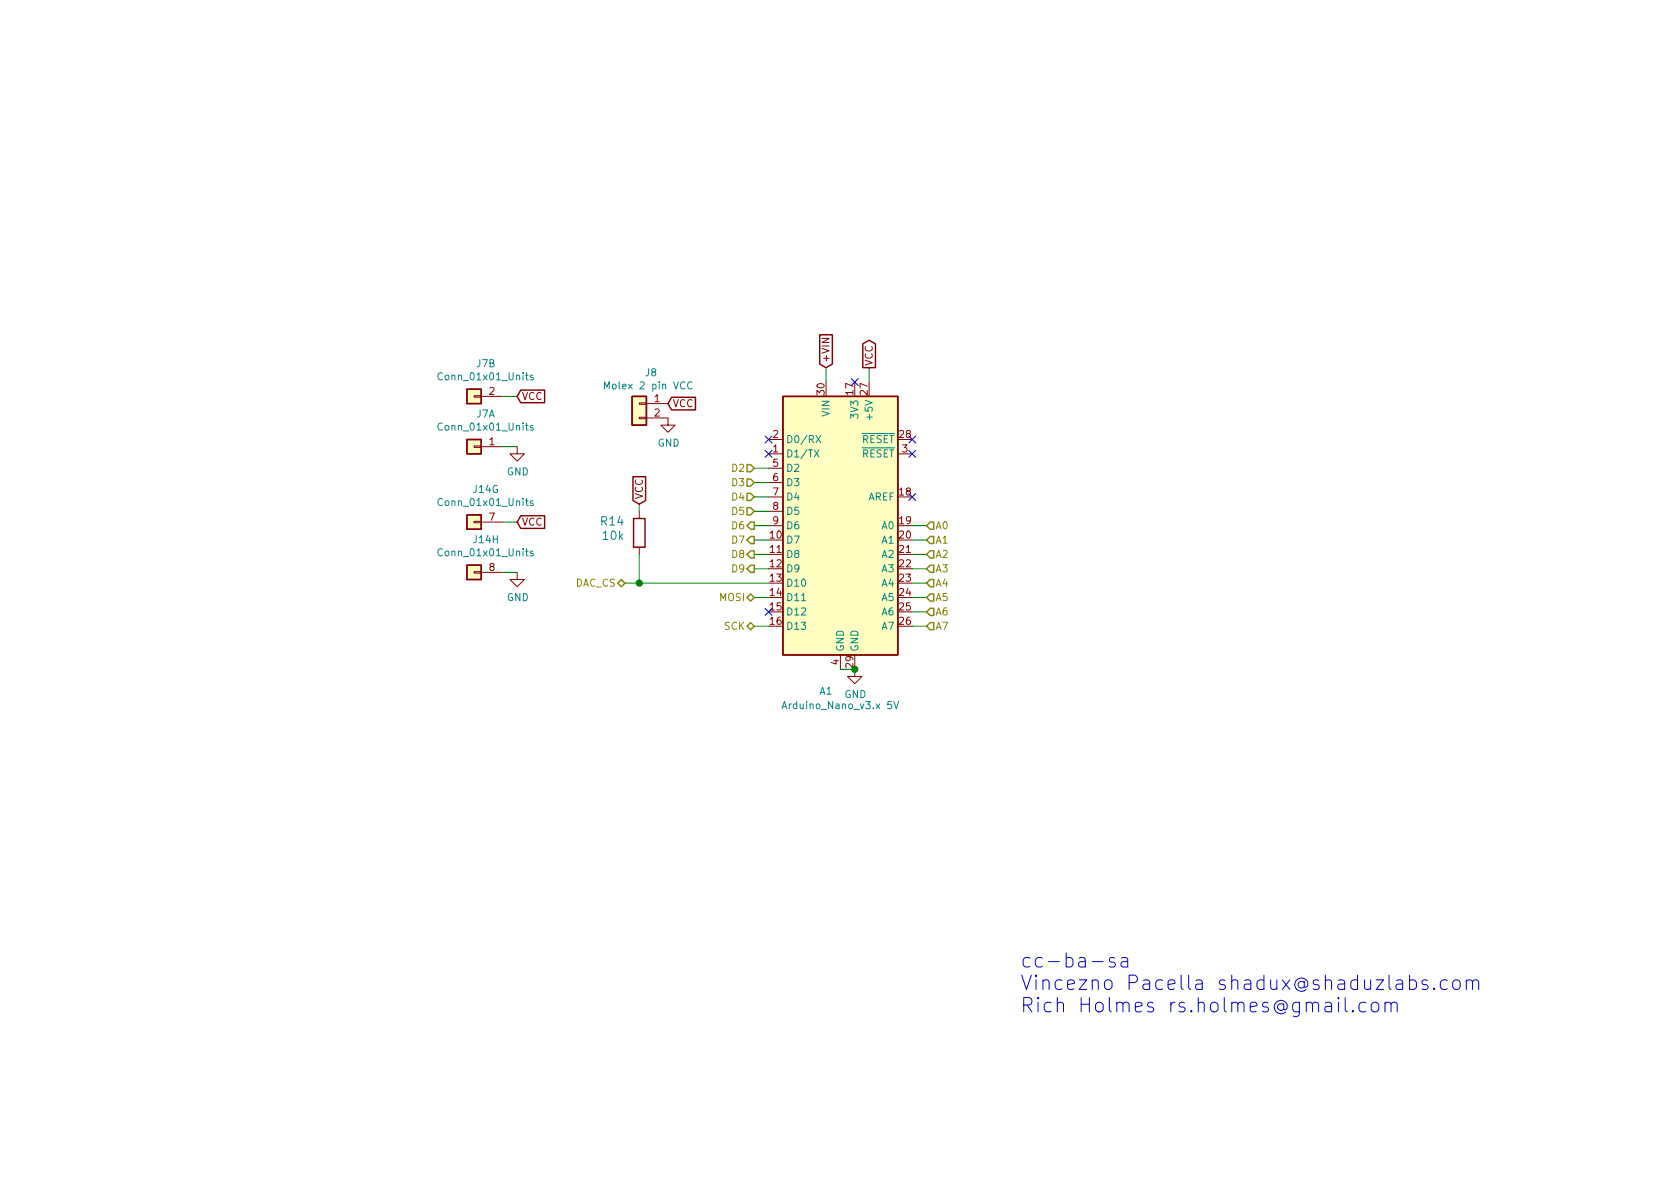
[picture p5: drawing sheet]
EESchema Schematic File Version 4
EELAYER 30 0
EELAYER END
$Descr A4 11693 8268
encoding utf-8
Sheet 5 16
Title ""
Date ""
Rev ""
Comp ""
Comment1 ""
Comment2 ""
Comment3 ""
Comment4 ""
$EndDescr
Wire Wire Line
	5350 4050 4450 4050
$Comp
L Device:R R?
U 1 1
P 4450 3700
AR Path="/5E89358E" Ref="R?"  Part="1" 
AR Path="/5E7977E1/5E89358E" Ref="R?"  Part="1" 
AR Path="/5E7957F4/5E89358E" Ref="R?"  Part="1" 
AR Path="/5E8923A6/5E89358E" Ref="R14"  Part="1" 
F 0 "R14" H 4550 3750 59  0000 L BNN
F 1 "10k" H 4550 3650 59  0000 L BNN
F 2 "ao_tht:R_Axial_DIN0207_L6.3mm_D2.5mm_P7.62mm_Horizontal" H 4450 3700 50  0001 C CNN
F 3 "" H 4450 3700 50  0001 C CNN
	1    4450 3700
	-1   0    0    -1  
$EndComp
Text GLabel 4450 3500 1    50   Input ~ 0
VCC
Wire Wire Line
	5250 3250 5350 3250
Wire Wire Line
	5250 3350 5350 3350
Wire Wire Line
	5250 3450 5350 3450
Wire Wire Line
	5250 3550 5350 3550
Wire Wire Line
	5250 3650 5350 3650
Wire Wire Line
	5250 3750 5350 3750
Wire Wire Line
	6350 3750 6450 3750
Wire Wire Line
	6350 3650 6450 3650
Wire Wire Line
	6350 3950 6450 3950
Wire Wire Line
	6350 3850 6450 3850
Wire Wire Line
	6350 4150 6450 4150
Wire Wire Line
	6350 4050 6450 4050
Text GLabel 6050 2550 1    50   Output ~ 0
VCC
Text GLabel 5750 2550 1    50   Input ~ 0
+VIN
Wire Wire Line
	5750 2550 5750 2650
Wire Wire Line
	6050 2550 6050 2650
$Comp
L power:GND #PWR?
U 1 1
P 5950 4650
AR Path="/5E7957F4/5E8935B0" Ref="#PWR?"  Part="1" 
AR Path="/5E8935B0" Ref="#PWR?"  Part="1" 
AR Path="/5E8923A6/5E8935B0" Ref="#PWR014"  Part="1" 
F 0 "#PWR014" H 5950 4400 50  0001 C CNN
F 1 "GND" H 5955 4477 50  0000 C CNN
F 2 "" H 5950 4650 50  0001 C CNN
F 3 "" H 5950 4650 50  0001 C CNN
	1    5950 4650
	1    0    0    -1  
$EndComp
Wire Wire Line
	4450 3500 4450 3550
Wire Wire Line
	4450 3850 4450 4050
Wire Wire Line
	5350 4350 5250 4350
Wire Wire Line
	5350 4150 5250 4150
Wire Wire Line
	4450 4050 4350 4050
$Comp
L MCU_Module:Arduino_Nano_v3.x A?
U 1 1
P 5850 3650
AR Path="/5E7957F4/5E8935BE" Ref="A?"  Part="1" 
AR Path="/5E8935BE" Ref="A?"  Part="1" 
AR Path="/5E8923A6/5E8935BE" Ref="A1"  Part="1" 
F 0 "A1" H 5750 2500 50  0000 C CNN
F 1 "Arduino_Nano_v3.x 5V" H 5850 2400 50  0000 C CNN
F 2 "ao_tht:Arduino_Nano" H 5850 3650 50  0001 C CIN
F 3 "http://www.mouser.com/pdfdocs/Gravitech_Arduino_Nano3_0.pdf" H 5850 3650 50  0001 C CNN
	1    5850 3650
	1    0    0    -1  
$EndComp
Connection ~ 4450 4050
NoConn ~ 5350 3150
NoConn ~ 5350 3050
NoConn ~ 6350 3150
NoConn ~ 6350 3050
NoConn ~ 5350 4250
NoConn ~ 5950 2650
Wire Wire Line
	5850 4650 5950 4650
Connection ~ 5950 4650
Text GLabel 4650 2800 2    50   Input ~ 0
VCC
$Comp
L power:GND #PWR?
U 1 1
P 4650 2900
AR Path="/5E7957F4/5E8935D2" Ref="#PWR?"  Part="1" 
AR Path="/5E8935D2" Ref="#PWR?"  Part="1" 
AR Path="/5E8923A6/5E8935D2" Ref="#PWR013"  Part="1" 
F 0 "#PWR013" H 4650 2650 50  0001 C CNN
F 1 "GND" H 4655 2727 50  0000 C CNN
F 2 "" H 4650 2900 50  0001 C CNN
F 3 "" H 4650 2900 50  0001 C CNN
	1    4650 2900
	1    0    0    -1  
$EndComp
$Comp
L Connector_Generic:Conn_01x02 J?
U 1 1
P 4450 2800
AR Path="/5E7957F4/5E8935D8" Ref="J?"  Part="1" 
AR Path="/5E8935D8" Ref="J?"  Part="1" 
AR Path="/5E8923A6/5E8935D8" Ref="J8"  Part="1" 
F 0 "J8" H 4368 3017 50  0000 C CNN
F 1 "Molex 2 pin VCC " H 4368 2926 50  0000 C CNN
F 2 "ao_tht:Molex_KK-254_AE-6410-02A_1x02_P2.54mm_Vertical" H 4450 2800 50  0001 C CNN
F 3 "~" H 4450 2800 50  0001 C CNN
	1    4450 2800
	-1   0    0    -1  
$EndComp
Text HLabel 5250 3250 0    50   Input ~ 0
D2
Text HLabel 5250 3350 0    50   Input ~ 0
D3
Text HLabel 5250 3450 0    50   Input ~ 0
D4
Text HLabel 5250 3550 0    50   Input ~ 0
D5
Text HLabel 5250 3650 0    50   Output ~ 0
D6
Text HLabel 5250 3750 0    50   Output ~ 0
D7
Text HLabel 5250 4150 0    50   BiDi ~ 0
MOSI
Text HLabel 5250 4350 0    50   BiDi ~ 0
SCK
Text HLabel 4350 4050 0    50   BiDi ~ 0
DAC_CS
Text HLabel 6450 3650 2    50   Input ~ 0
A0
Text HLabel 6450 3750 2    50   Input ~ 0
A1
Text HLabel 6450 3850 2    50   Input ~ 0
A2
Text HLabel 6450 3950 2    50   Input ~ 0
A3
Text HLabel 6450 4050 2    50   Input ~ 0
A4
Text HLabel 6450 4150 2    50   Input ~ 0
A5
NoConn ~ 6350 3450
Text Notes 7100 7050 0    100  ~ 0
cc-ba-sa\nVincezno Pacella shadux@shaduzlabs.com\nRich Holmes rs.holmes@gmail.com
Wire Wire Line
	5250 3850 5350 3850
Wire Wire Line
	5250 3950 5350 3950
Text HLabel 5250 3850 0    50   Output ~ 0
D8
Text HLabel 5250 3950 0    50   Output ~ 0
D9
Wire Wire Line
	6350 4350 6450 4350
Wire Wire Line
	6350 4250 6450 4250
Text HLabel 6450 4250 2    50   Input ~ 0
A6
Text HLabel 6450 4350 2    50   Input ~ 0
A7
$Comp
L dac_ino:Conn_01x01_Units J?
U 2 1
P 3300 2750
AR Path="/5E86BFC7/5E8150C7/5EC35EDB" Ref="J?"  Part="1" 
AR Path="/5E86BFC7/5E8670B9/5EC35EDB" Ref="J?"  Part="3" 
AR Path="/5E86BFC7/5E867AC0/5EC35EDB" Ref="J?"  Part="4" 
AR Path="/5E86BFC7/5E845115/5EC35EDB" Ref="J?"  Part="2" 
AR Path="/5E8923A6/5EC35EDB" Ref="J7"  Part="2" 
F 0 "J7" H 3218 2525 50  0000 C CNN
F 1 "Conn_01x01_Units" H 3218 2616 50  0000 C CNN
F 2 "ao_tht:PinHeader_1x08_P2.54mm_Vertical" H 3300 2750 50  0001 C CNN
F 3 "~" H 3300 2750 50  0001 C CNN
	2    3300 2750
	-1   0    0    1   
$EndComp
Wire Wire Line
	3600 2750 3500 2750
$Comp
L dac_ino:Conn_01x01_Units J?
U 1 1
P 3300 3100
AR Path="/5E86BFC7/5E8150C7/5EC3679D" Ref="J?"  Part="1" 
AR Path="/5E86BFC7/5E8670B9/5EC3679D" Ref="J?"  Part="3" 
AR Path="/5E86BFC7/5E867AC0/5EC3679D" Ref="J?"  Part="4" 
AR Path="/5E86BFC7/5E845115/5EC3679D" Ref="J?"  Part="2" 
AR Path="/5E8923A6/5EC3679D" Ref="J7"  Part="1" 
F 0 "J7" H 3218 2875 50  0000 C CNN
F 1 "Conn_01x01_Units" H 3218 2966 50  0000 C CNN
F 2 "ao_tht:PinHeader_1x08_P2.54mm_Vertical" H 3300 3100 50  0001 C CNN
F 3 "~" H 3300 3100 50  0001 C CNN
	1    3300 3100
	-1   0    0    1   
$EndComp
Wire Wire Line
	3600 3100 3500 3100
Text GLabel 3600 2750 2    50   Input ~ 0
VCC
$Comp
L power:GND #PWR?
U 1 1
P 3600 3100
AR Path="/5E7957F4/5EC36D19" Ref="#PWR?"  Part="1" 
AR Path="/5EC36D19" Ref="#PWR?"  Part="1" 
AR Path="/5E8923A6/5EC36D19" Ref="#PWR012"  Part="1" 
F 0 "#PWR012" H 3600 2850 50  0001 C CNN
F 1 "GND" H 3605 2927 50  0000 C CNN
F 2 "" H 3600 3100 50  0001 C CNN
F 3 "" H 3600 3100 50  0001 C CNN
	1    3600 3100
	1    0    0    -1  
$EndComp
$Comp
L dac_ino:Conn_01x01_Units J?
U 7 1
P 3300 3625
AR Path="/5E86BFC7/5E8150C7/5EC4878D" Ref="J?"  Part="1" 
AR Path="/5E86BFC7/5E8670B9/5EC4878D" Ref="J?"  Part="3" 
AR Path="/5E86BFC7/5E867AC0/5EC4878D" Ref="J?"  Part="4" 
AR Path="/5E86BFC7/5E845115/5EC4878D" Ref="J?"  Part="2" 
AR Path="/5E8923A6/5EC4878D" Ref="J14"  Part="7" 
F 0 "J14" H 3218 3400 50  0000 C CNN
F 1 "Conn_01x01_Units" H 3218 3491 50  0000 C CNN
F 2 "ao_tht:PinHeader_1x08_P2.54mm_Vertical" H 3300 3625 50  0001 C CNN
F 3 "~" H 3300 3625 50  0001 C CNN
	7    3300 3625
	-1   0    0    1   
$EndComp
Wire Wire Line
	3600 3625 3500 3625
$Comp
L dac_ino:Conn_01x01_Units J?
U 8 1
P 3300 3975
AR Path="/5E86BFC7/5E8150C7/5EC48794" Ref="J?"  Part="1" 
AR Path="/5E86BFC7/5E8670B9/5EC48794" Ref="J?"  Part="3" 
AR Path="/5E86BFC7/5E867AC0/5EC48794" Ref="J?"  Part="4" 
AR Path="/5E86BFC7/5E845115/5EC48794" Ref="J?"  Part="2" 
AR Path="/5E8923A6/5EC48794" Ref="J14"  Part="8" 
F 0 "J14" H 3218 3750 50  0000 C CNN
F 1 "Conn_01x01_Units" H 3218 3841 50  0000 C CNN
F 2 "ao_tht:PinHeader_1x08_P2.54mm_Vertical" H 3300 3975 50  0001 C CNN
F 3 "~" H 3300 3975 50  0001 C CNN
	8    3300 3975
	-1   0    0    1   
$EndComp
Wire Wire Line
	3600 3975 3500 3975
Text GLabel 3600 3625 2    50   Input ~ 0
VCC
$Comp
L power:GND #PWR?
U 1 1
P 3600 3975
AR Path="/5E7957F4/5EC4879C" Ref="#PWR?"  Part="1" 
AR Path="/5EC4879C" Ref="#PWR?"  Part="1" 
AR Path="/5E8923A6/5EC4879C" Ref="#PWR0101"  Part="1" 
F 0 "#PWR0101" H 3600 3725 50  0001 C CNN
F 1 "GND" H 3605 3802 50  0000 C CNN
F 2 "" H 3600 3975 50  0001 C CNN
F 3 "" H 3600 3975 50  0001 C CNN
	1    3600 3975
	1    0    0    -1  
$EndComp
$EndSCHEMATC
